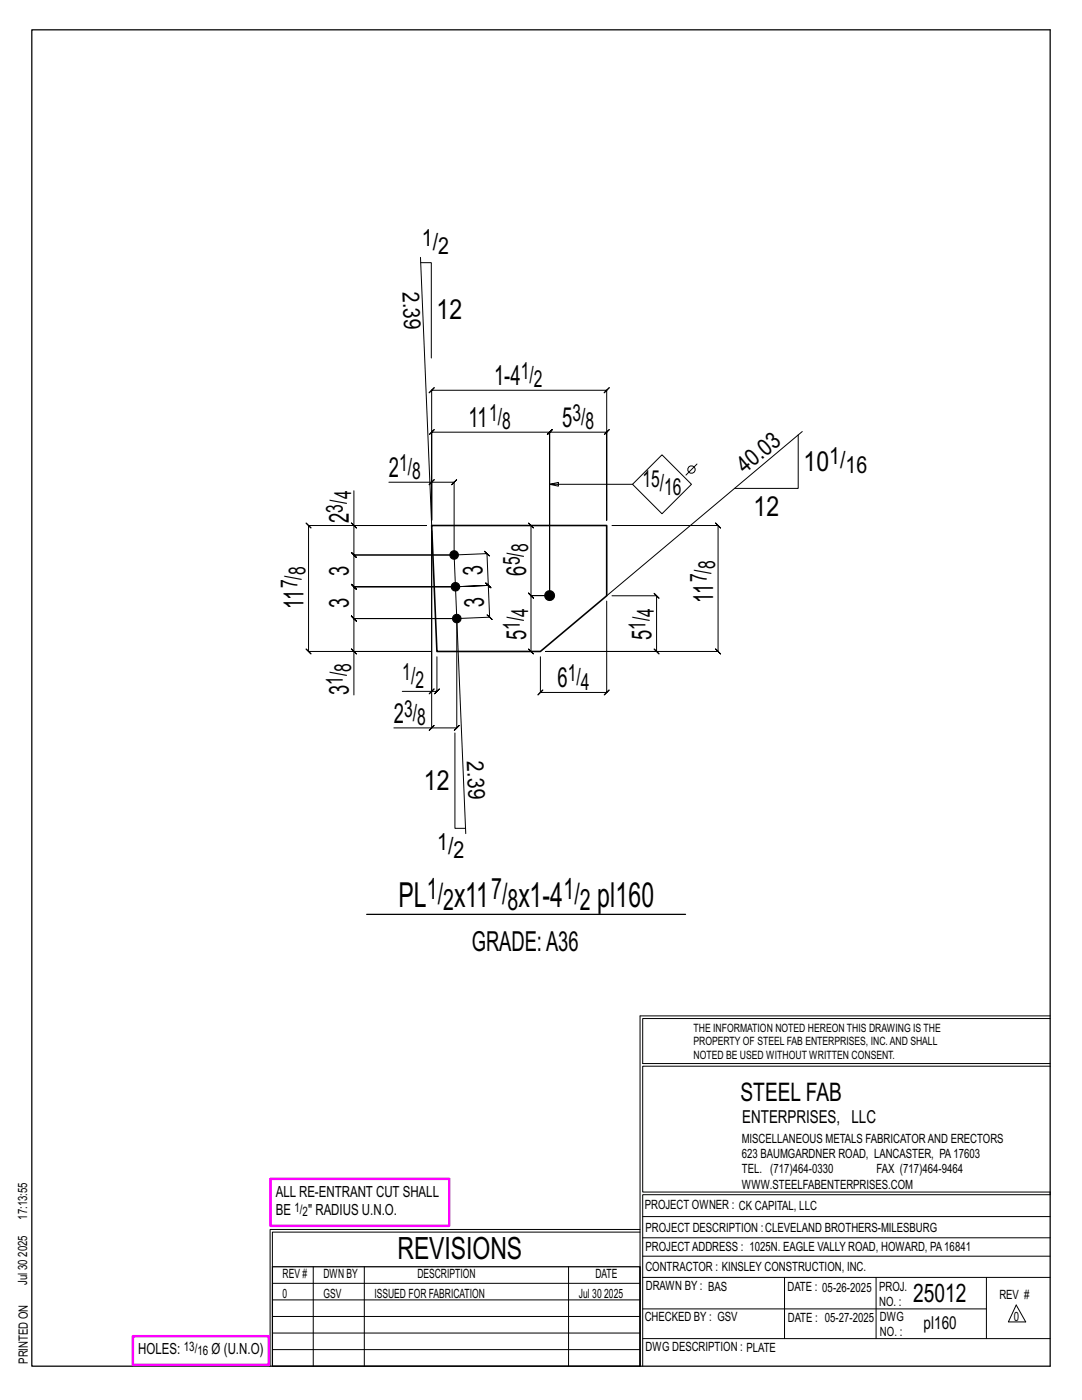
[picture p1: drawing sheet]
<svg xmlns="http://www.w3.org/2000/svg" width="216mm" height="279mm" viewBox="0 0 216 279" stroke-linecap="round" stroke-linejoin="round" font-family="sans-serif">
<g fill="none" stroke="#000" stroke-width=".2">
<path d="M83.9 51.4l2.2 53.5M83.9 52.4h2.2v19.1M86.1 77.9l-.5 .5 1-1-.5 .5h35l-.5 .5 1-1-.5 .5v25.9v-17.5l.5-.5-1 1 .5-.5h-11.4l.5-.5-1 1 .5-.5v32.6v-32.6l.5-.5-1 1 .5-.5h-23.6l.5-.5-1 1 .5-.5v17.5zM70.6 97.9v7h14.5h-23.5l-.5-.5 1 1-.5-.5v25.1l-.5-.5 1 1-.5-.5h24.5h-15.5v8.7M77.6 96.2h8.5v7.6M86.1 96.2l-.5 .5 1-1zM86.1 96.2h4.5l-.5 .5 1-1-.5 .5v14.6l6.6-.3-.6-.5 1.1 1-.5-.5 .2 6.3-.5-.4 1.1 .9-.6-.5-6.5 .3 6.5-.3-.5-.4 1.1 .9-.6-.5 .3 6.4-.5-.5 1 1-.5-.5-6.6 .2v21.9l.5-.5-1 1 .5-.5h-5M109.7 96.7l1.7 .3v-.7l-1.7 .4h16.5M126.2 96.7l5.9-5.9 5.9 5.9-5.9 5.8zM139.1 92.6l-2.2 2.2M159.3 86.8v10.7h-12.7M160.1 86.1l-39 32.8"/>
<path d="M70.1 104.4l1 1zM70.6 104.9v5.9l-.5-.5 1 1-.5-.5h20l2.3 55.6M90.6 110.8h-20l-.5-.5 1 1-.5-.5v6.3l-.5-.5 1 1-.5-.5h20.3h-20.3l-.5-.5 1 1-.5-.5v6.3l-.5-.5 1 1-.5-.5h20.5h-20.5l-.5-.5 1 1-.5-.5v6.6M106 104.9l-.5-.5 1 1-.5-.5v14l-.5-.5 1 1-.5-.5h3.7h-3.7l-.5-.5 1 1-.5-.5v11.1M121.1 120v18.2l.5-.5-1 1 .5-.5h-13.3l.5-.5-1 1 .5-.5v-7.1M122.1 104.9h21.2l-.5-.5 1 1-.5-.5v25.1l-.5-.5 1 1-.5-.5h-34.4h22.1l.5 .5-1-1 .5 .5v-11.1l.5 .5-1-1 .5 .5h-8.9M70.1 129.5l1 1zM80.3 138h5.8v-32.1v39.4h-7.5M85.6 138.5l1-1zM87.2 131.1v6.9l.5-.5-1 1 .5-.5h-1.1M105.5 129.5l1 1zM85.6 145.8l1-1z"/>
<path d="M90.8 146.3v19h2.1M127.7 202.7v70M127.7 202.7h81.8M209.5 203.3h-81.3v9h81.3M209.5 212.8h-81.3v25.1h81.3v.5h-81.3v34.3M54.4 259.4h73.3M54.4 256.1h73.3M62.5 252.8v19.9M72.7 252.8v19.9M113.4 252.8v19.9M127.7 245.4h-73.8v27.3M127.7 245.9h-73.3v6.9"/>
<path d="M128.2 242.8h81.3M128.2 254.9h81.3M128.2 250.7h81.3M128.2 247h81.3M156.5 254.9v12.2M174.8 254.9v12.2M196.8 254.9v12.2M54.4 269.3h73.3M54.4 266h73.3M54.4 262.7h73.3M128.2 261.2h68.6M128.2 267.1h81.3"/>
<path d="M202.8 260.4l1.9 3.4h-3.5z"/>
<circle cx="138" cy="93.7" r=".74"/>
</g>
<path d="M6.3 6h203.2v266.7h-203.2zM73.2 182.5h63.6M54.4 252.8h73.3v19.9h-73.3z" fill="none" stroke="#000" stroke-width=".25"/>
<path d="M54 235.3h35.6v9.3h-35.6zM26.5 266.7h27.1v5.7h-27.1z" fill="none" stroke="#f0f" stroke-width=".5"/>
<g fill="#000" stroke="#000" stroke-width=".2">
<circle cx="90.6" cy="110.8" r=".86"/>
<circle cx="90.9" cy="117.1" r=".86"/>
<circle cx="109.7" cy="118.9" r=".99"/>
<circle cx="91.1" cy="123.4" r=".86"/>
</g>
<path d="M86.1 104.9h35v14l-13.3 11.1h-20.6z" fill="none" stroke="#000" stroke-width=".32"/>
<g font-size="6.9">
<text x="79.5" y="181">PL</text>
<text x="90.6" y="181">x11</text>
<text x="103.5" y="181">x1-4</text>
<text x="119.2" y="181">pl160</text>
</g>
<text font-size="6.1" x="79.3" y="251.3">REVISIONS</text>
<g font-size="5.9">
<text x="85.2" y="179.5">1/</text>
<text x="98" y="179.5">7/</text>
<text x="112.4" y="179.5">1/</text>
<text x="88.4" y="181.5">2</text>
<text x="101.3" y="181.5">8</text>
<text x="115.7" y="181.5">2</text>
</g>
<g font-size="5.5">
<text x="87.1" y="63.7">12</text>
<text x="98.6" y="76.9">1-4</text>
<text x="93.5" y="85.3">11</text>
<text x="112.2" y="85.3">5</text>
<text x="77.6" y="95.2">2</text>
<text x="160.3" y="93.9">10</text>
<text x="69.6" y="104.3" transform="rotate(-90 69.6 104.3)">2</text>
<text x="150.4" y="103.1">12</text>
<text x="69.6" y="115" transform="rotate(-90 69.6 115)">3</text>
<text x="96.4" y="114.7" transform="rotate(-92 96.4 114.7)">3</text>
<text x="105" y="114.9" transform="rotate(-90 105 114.9)">6</text>
<text x="60.6" y="121.5" transform="rotate(-90 60.6 121.5)">11</text>
<text x="69.6" y="121.3" transform="rotate(-90 69.6 121.3)">3</text>
<text x="96.6" y="121.1" transform="rotate(-92 96.6 121.1)">3</text>
<text x="142.3" y="120.3" transform="rotate(-90 142.3 120.3)">11</text>
<text x="105" y="127.8" transform="rotate(-90 105 127.8)">5</text>
<text x="130" y="127.7" transform="rotate(-90 130 127.7)">5</text>
<text x="111.2" y="137.2">6</text>
<text x="69.6" y="138.7" transform="rotate(-90 69.6 138.7)">3</text>
<text x="78.6" y="144.3">2</text>
<text x="84.6" y="157.6">12</text>
<text x="94.1" y="189.7">GRADE:A36</text>
</g>
<g font-size="5.1">
<text x="147.8" y="219.8">STEEL FAB</text>
<text x="182.2" y="259.9">25012</text>
</g>
<g font-size="4.7">
<text x="84.2" y="49.1">1/</text>
<text x="87.4" y="50.8">2</text>
<text x="80.3" y="58.3" transform="rotate(88 80.3 58.3)">2.39</text>
<text x="103.9" y="75.6">1/</text>
<text x="106.5" y="77.3">2</text>
<text x="97.6" y="84">1/</text>
<text x="100.2" y="85.7">8</text>
<text x="114.2" y="84">3/</text>
<text x="116.8" y="85.7">8</text>
<text x="79.6" y="94">1/</text>
<text x="82.3" y="95.7">8</text>
<text x="148.6" y="94.6" transform="rotate(-40 148.6 94.6)">40.03</text>
<text x="165.5" y="92.7">1/</text>
<text x="168.7" y="94.3">16</text>
<text x="70" y="99.7" transform="rotate(-90 70 99.7)">4</text>
<text x="128.2" y="97.2">15/</text>
<text x="132.5" y="98.8">16</text>
<text x="68.4" y="102.3" transform="rotate(-90 68.4 102.3)">3/</text>
<text x="103.7" y="112.8" transform="rotate(-90 103.7 112.8)">5/</text>
<text x="105.4" y="110.2" transform="rotate(-90 105.4 110.2)">8</text>
<text x="142.7" y="113.6" transform="rotate(-90 142.7 113.6)">8</text>
<text x="59.3" y="117.4" transform="rotate(-90 59.3 117.4)">7/</text>
<text x="61" y="114.8" transform="rotate(-90 61 114.8)">8</text>
<text x="141" y="116.2" transform="rotate(-90 141 116.2)">7/</text>
<text x="103.7" y="125.8" transform="rotate(-90 103.7 125.8)">1/</text>
<text x="105.4" y="123.1" transform="rotate(-90 105.4 123.1)">4</text>
<text x="128.8" y="125.7" transform="rotate(-90 128.8 125.7)">1/</text>
<text x="130.4" y="123.1" transform="rotate(-90 130.4 123.1)">4</text>
<text x="68.4" y="136.6" transform="rotate(-90 68.4 136.6)">1/</text>
<text x="70" y="134" transform="rotate(-90 70 134)">8</text>
<text x="80.3" y="135.7">1/</text>
<text x="82.9" y="137.4">2</text>
<text x="113.3" y="136">1/</text>
<text x="115.9" y="137.6">4</text>
<text x="80.6" y="143">3/</text>
<text x="83.3" y="144.7">8</text>
<text x="93.2" y="152" transform="rotate(88 93.2 152)">2.39</text>
<text x="87.2" y="169.7">1/</text>
<text x="90.5" y="171.3">2</text>
</g>
<g font-size="3.6">
<text x="148.1" y="224.1">ENTERPRISES, LLC</text>
<text x="184.3" y="265.2">pl160</text>
</g>
<g font-size="3.1">
<text x="55" y="238.9">ALL RE-ENTRANT CUT SHALL</text>
<text x="55" y="242.5">BE</text>
<text x="61.5" y="242.5">&quot; RADIUS U.N.O.</text>
<text x="27.6" y="270.2">HOLES:</text>
<text x="42.2" y="270.2">Ø (U.N.O)</text>
</g>
<g font-size="2.6">
<text x="58.8" y="241.8">1/</text>
<text x="60.4" y="242.7">2</text>
<text x="36.7" y="269.6">13/</text>
<text x="39.4" y="270.5">16</text>
</g>
<g font-size="2.5">
<text x="148" y="231.2">623 BAUMGARDNER ROAD, LANCASTER, PA17603</text>
<text x="148" y="228.1">MISCELLANEOUS METALS FABRICATORAND ERECTORS</text>
<text x="148" y="237.2">WWW.STEELFABENTERPRISES.COM</text>
<text x="148" y="234.2">TEL. (717)464-0330</text>
<text x="174.9" y="234.2">FAX (717)464-9464</text>
<text x="5.4" y="243.4" transform="rotate(-90 5.4 243.4)">17:13:55</text>
<text x="128.7" y="241.3">PROJECT OWNER : CK CAPITAL, LLC</text>
<text x="128.8" y="246">PROJECT DESCRIPTION :CLEVELAND BROTHERS-MILESBURG</text>
<text x="5.4" y="250.8" transform="rotate(-90 5.4 250.8)">2025</text>
<text x="128.8" y="249.7">PROJECTADDRESS : 1025N. EAGLE VALLY ROAD, HOWARD, PA16841</text>
<text x="5.4" y="256.5" transform="rotate(-90 5.4 256.5)">Jul 30</text>
<text x="56.4" y="255">REV #</text>
<text x="64.5" y="255">DWN BY</text>
<text x="83.3" y="255">DESCRIPTION</text>
<text x="118.8" y="255">DATE</text>
<text x="128.8" y="253.7">CONTRACTOR : KINSLEY CONSTRUCTION, INC.</text>
<text x="128.9" y="257.5">DRAWN BY : BAS</text>
<text x="157.1" y="257.6">DATE : 05-26-2025</text>
<text x="175.4" y="257.7">PROJ.</text>
<text x="56.4" y="259">0</text>
<text x="64.5" y="259">GSV</text>
<text x="74.7" y="259">ISSUED FOR FABRICATION</text>
<text x="115.5" y="259">Jul 30</text>
<text x="120.6" y="259">2025</text>
<text x="128.6" y="263.7">CHECKED BY : GSV</text>
<text x="157.2" y="263.7">DATE : 05-27-2025</text>
<text x="175.4" y="260.7">NO. :</text>
<text x="175.6" y="263.7">DWG</text>
<text x="199.4" y="259.2">REV #</text>
<text x="202.3" y="263.7">0</text>
<text x="128.8" y="269.7">DWG DESCRIPTION : PLATE</text>
<text x="175.6" y="266.7">NO. :</text>
<text x="5.5" y="272.2" transform="rotate(-90 5.5 272.2)">PRINTED ON</text>
</g>
<g font-size="2.3">
<text x="138.4" y="208.6">PROPERTY OF STEEL FAB ENTERPRISES, INC.AND SHALL</text>
<text x="138.4" y="205.9">THE INFORMATION NOTED HEREON THIS DRAWING IS THE</text>
<text x="138.4" y="211.3">NOTED BE USED WITHOUT WRITTEN CONSENT.</text>
</g>
</svg>
